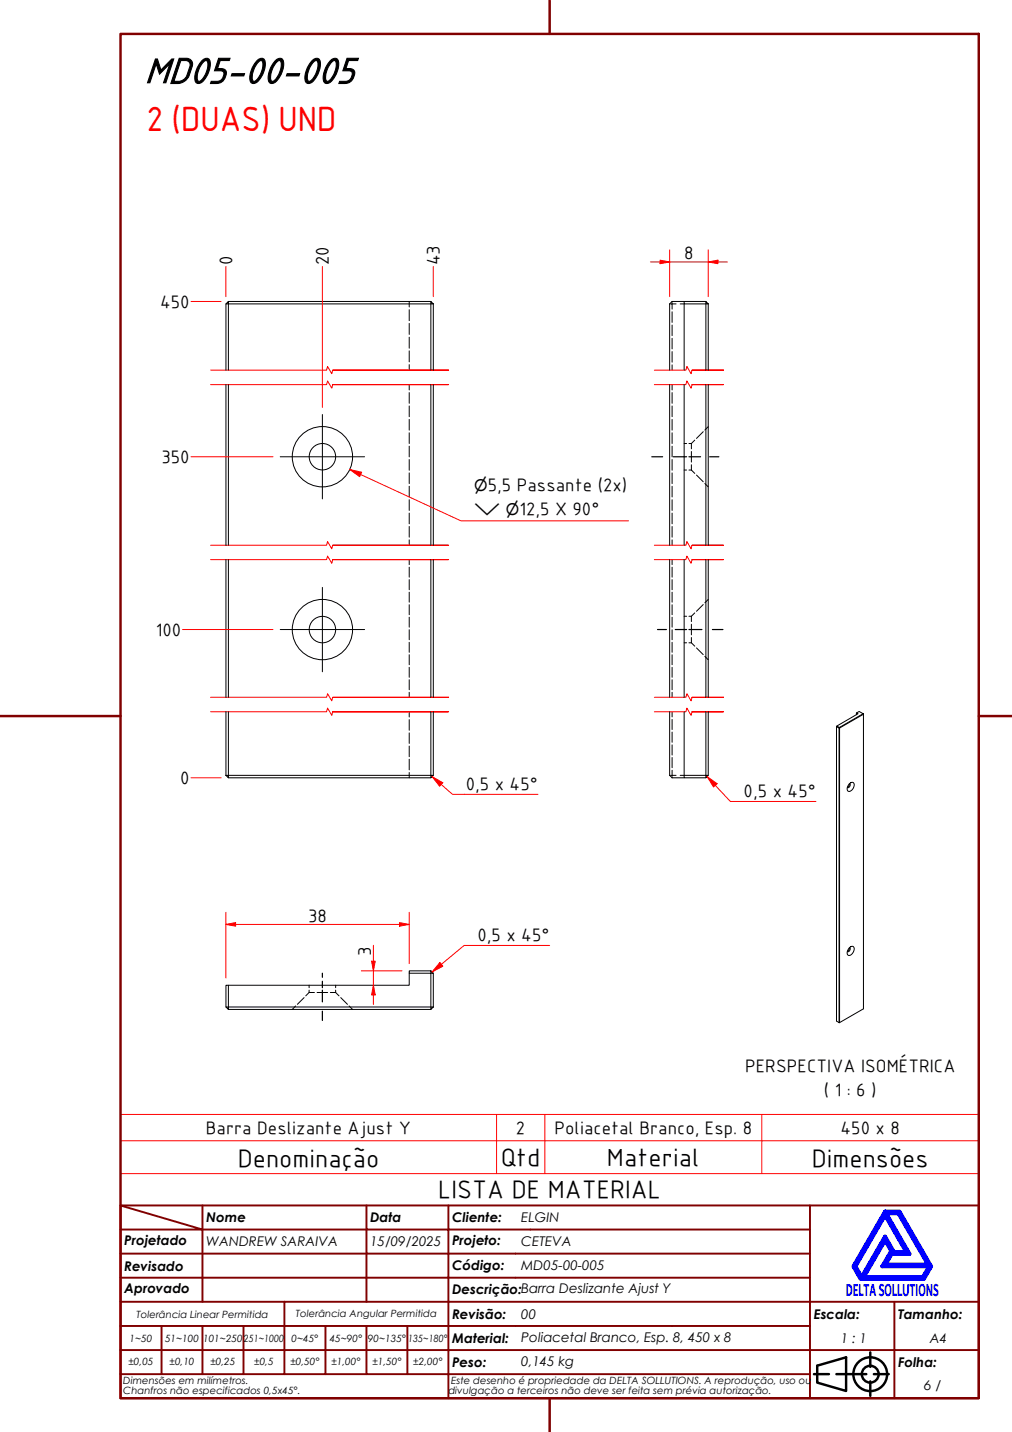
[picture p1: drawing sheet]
<svg xmlns="http://www.w3.org/2000/svg" width="210mm" height="297mm" viewBox="0 0 210 297" stroke-linecap="round" stroke-linejoin="round" font-family="sans-serif">
<!-- layer: Hidden (ABNT) -->
<g fill="none" stroke="#000" stroke-width=".21">
<path d="M84.9 62.5v1.2M84.9 64.2v2.3M84.9 67.1v2.3M84.9 69.9v2.3M84.9 72.8v2.3M84.9 75.6v1.2M84.9 79.8v1.1M138.9 63h.2M139.2 63h.2v1.1M139.4 62.5v.2M139.4 62.9v.1h.8M139.4 64.7v2.2"/>
<path d="M139.4 67.4v2.2M139.4 70.2v2.2M139.4 72.9v2.2M139.4 75.7v1.1M139.4 79.8v1.1M141.1 63h.8M84.9 81.4v2.3M84.9 84.2v2.2M84.9 87v2.2M84.9 89.8v2.2M84.9 92.5v2.3M84.9 95.3v2.2"/>
<path d="M84.9 98.1v2.2M139.4 81.4v2.3M139.4 84.2v2.2M139.4 87v2.2M139.4 89.8v2.2M139.4 92.5v2.3M139.4 95.3v2.2M139.4 98.1v2.2M141.9 92h.5M141.9 97.5h.5M142.9 92h.5M142.9 97.5h.5"/>
<path d="M143.4 97.5l.7 .7M143.4 92v1.1M143.4 93.6v2.2M143.4 96.4v1.1M144.1 91.3l-.7 .7M144.5 98.5l1.4 1.4M145.9 89.5l-1.4 1.4M146.9 88.5l-.7 .7M84.9 100.9v2.2M84.9 103.7v2.2M84.9 106.4v2.3M84.9 109.2v2.2"/>
<path d="M84.9 112v1.1M84.9 116.1v1M84.9 117.7v2M139.4 100.9v2.2M139.4 103.7v2.2M139.4 106.4v2.3M139.4 109.2v2.2M139.4 112v1.1M139.4 116.1v1M139.4 117.7v2M146.2 100.3l.7 .7M84.9 120.2v2.1"/>
<path d="M84.9 122.8v2.1M84.9 125.4v2.1M84.9 128v2.1M84.9 130.6v2.1M84.9 133.2v2.1M84.9 135.8v2.1M84.9 138.4v2.1M139.4 120.2v2.1M139.4 122.8v2.1M139.4 125.4v2.1M139.4 128v2.1M139.4 130.6v2.1"/>
<path d="M139.4 133.2v2.1M139.4 135.8v2.1M139.4 138.4v2.1M141.9 127.8h.5M141.9 133.3h.5M142.9 127.8h.5M142.9 133.3h.5M143.4 133.3l.7 .7M143.4 127.8v1.1M143.4 129.5v2.2M143.4 132.2v1.1M144.1 127.1l-.7 .7"/>
<path d="M144.5 134.4l1.4 1.4M145.9 125.4l-1.4 1.4M146.2 136.2l.7 .6M146.9 124.3l-.7 .7M84.9 141v2.1M84.9 143.6v1M84.9 147.6v1.1M84.9 149.3v2.2M84.9 152v2.2M84.9 154.8v2.2M84.9 157.5v2.2M139.4 141v2.1"/>
<path d="M139.4 143.6v1M139.4 147.6v1.1M139.4 149.2v2.1M139.4 151.9v2.1M139.4 154.5v2.1M139.4 157.1v2.1M139.4 159.8v1.2M84.9 160.2v1.1M138.9 160.8h.2M139.2 160.8h1M139.4 161.2v.1M141.1 160.8h.8"/>
<path d="M61.3 208.7l-.7 .7M63.1 206.9l-1.4 1.4M64.1 205.9h1.1M64.1 205.9l-.7 .7M64.1 204.4v.5M64.1 205.4v.5M65.8 205.9h2.2M68.5 205.9h1.1l.7 .7M69.6 204.4v.5M69.6 205.4v.5M70.7 206.9l1.4 1.4M72.4 208.7l.7 .7"/>
</g>
<!-- layer: Linha Corte (ABNT) -->
<path d="M43.7 79.8h24l.2-.8 .9 1.5 .2-.7h24h-24M43.7 76.8h24l.2-.8 .9 1.5 .2-.7h24h-24M135.7 79.8h6.6l.2-.8 .8 1.5 .2-.7h6.6h-6.6M135.7 76.8h6.6l.2-.8 .8 1.5 .2-.7h6.6h-6.6M43.7 116.1h24l.2-.8 .9 1.5 .2-.7h24h-24M43.7 113.1h24l.2-.8 .9 1.5 .2-.7h24h-24M135.7 116.1h6.6l.2-.8 .8 1.5 .2-.7h6.6h-6.6M135.7 113.1h6.6l.2-.8 .8 1.5 .2-.7h6.6h-6.6M43.7 147.6h24l.2-.7 .9 1.5 .2-.8h24h-24M43.7 144.6h24l.2-.7 .9 1.5 .2-.8h24h-24M135.7 147.6h6.6l.2-.7 .8 1.5 .2-.8h6.6h-6.6M135.7 144.6h6.6l.2-.7 .8 1.5 .2-.8h6.6h-6.6" fill="none" stroke="#f00" stroke-width=".21"/>
<!-- layer: Visible (ABNT) -->
<g fill="none" stroke="#000" stroke-width=".21">
<path d="M46.9 63l.5-.5v.5zM46.9 63v13.8M46.9 79.8v33.3M47.4 63v13.8M47.4 79.8v33.3M47.4 63h42v13.8M47.4 62.5h42M89.4 62.5l.5 .5h-.5zM89.4 79.8v33.3M89.9 63v13.8M89.9 79.8v33.3M138.9 79.8v33.3"/>
<path d="M141.9 62.5h-2.5l-.5 .5v13.8M141.9 63v13.8M141.9 79.8v33.3M146.4 62.5l.5 .5h-.5zM146.4 62.5h-4.5v.5h4.5v13.8M146.4 79.8v33.3M146.9 63v13.8M146.9 79.8v33.3M46.9 116.1v28.5M47.4 116.1v28.5M89.4 116.1v28.5M89.9 116.1v28.5"/>
<path d="M138.9 116.1v28.5M141.9 116.1v28.5M146.4 116.1v28.5M146.9 116.1v28.5M46.9 147.6v13.2M47.4 147.6v13.2h42M89.4 147.6v13.2M89.9 147.6v13.2M138.9 147.6v13.2l.5 .5h2.5M141.9 147.6v13.2M146.4 147.6v13.2M146.9 147.6v13.2"/>
<path d="M173.5 150.7v61.1l.5 .3M174.1 150.9l-.1 .1zM174.1 151l5-2.8v61.1l-5 2.8zM177.6 148.3v-.4l.6-.3 .8 .4-4.9 2.9-.5-.3-.1 .1 .5 .3v61.1M177.7 147.9l.3 .1-4.4 2.6M179 148l.1 .2zM46.9 160.8h.5v.5zM47.4 161.3h42M89.4 160.8h.5l-.5 .5zM146.4 160.8h.5l-.5 .5zM146.4 160.8h-4.5v.5h4.5M176.2 162.6l-.1 .4-.3 .3"/>
<path d="M176.2 162.6a.46 .46 0 0 1 .1 .5 .46 .46 0 0 1-.6 .2M176.3 162.5a.55 .55 0 0 1 .8-.1 .55 .55 0 0 1 0 .8 1.03 1.03 0 0 1-1.2 .9 1.26 1.26 0 0 1 .4-1.6zM176.2 196.6l-.1 .4-.3 .3M176.2 196.6a.47 .47 0 0 1 .1 .5 .47 .47 0 0 1-.6 .3M176.3 196.5a.55 .55 0 0 1 .8-.1 .55 .55 0 0 1 0 .8 .91 .91 0 0 1-1.3 .8l-.1-.6zM46.9 208.9h.5v.5zM47.4 209.4h42M84.9 201.9v2.5h-37.5M89.4 208.9h.5l-.5 .5zM89.4 201.4l.5 .5h-.5zM89.4 201.4h-4.5v.5h4.5v7h-42v-4.5h-.5v4.5M89.9 201.9v7"/>
<path d="M174 212.1h.1z"/>
<circle cx="66.9" cy="94.7" r="6.3"/>
<circle cx="66.9" cy="94.7" r="2.74"/>
<circle cx="66.9" cy="130.6" r="6.3"/>
<circle cx="66.9" cy="130.6" r="2.74"/>
</g>
<path d="M25 236.6h178v-5.4h-178v12.2M103 231.2v12.2M113 231.2v12.2M158 231.2v12.2M203 236.6v6.8h-178M25 243.4v6.6h178v-6.6" fill="none" stroke="#f00" stroke-width=".21"/>
<!-- layer: Borda A3/A4 (ABNT) -->
<path d="M25 7h178v283h-178zM114 0v7M0 148.5h25M203 148.5h7M114 290v7" fill="none" stroke="#800000" stroke-width=".51"/>
<path d="M183.6 257.3l1.2 2.2-1.8 3.2h9.7l-1.3 2.2h-12.2zM183.6 252.1l4.4 7.6h-2.6l-1.8-3.2-4.9 8.4-1.3-2.2zM183.6 251.3h3l6.5 11.4-1.5 2.6h-13.1l-1.5-2.6zM183.8 251.7h2.5l6.2 10.6h-8.8l1.3-2.2h3.7zM185 259.7h.2l-.1 .2z" fill="none" stroke="#00f" stroke-width=".8"/>
<!-- layer: 0 -->
<path d="M178.5 265.3h13.1" fill="none" stroke="#000" stroke-width=".21"/>
<g fill="none" stroke="#800000" stroke-width=".4">
<path d="M25 250l17 5h-17M25 250h178v40h-178zM42 255h34v5h17M42 255v15M42 250v5M76 250v5h17v5M93 250v5h75M168 250v20h-143M25 260h51v10M25 275h17M33.5 275v10M50.5 275h-8.5v10"/>
<path d="M59 270v15h-8.5M67.5 275v10h-8.5M76 275v10h8.5M84.5 275v10M93 275h-42.5v10M93 260v5h-68M93 275v10h75M93 260h75M93 275h75M168 265h-75v10M185.5 270v10h17.5M203 270h-35v10h17.5v10"/>
<path d="M25 285h25.5M25 280h143v10M67.5 285h8.5M84.5 285h8.5v5"/>
</g>
<g fill="none" stroke="#000" stroke-width=".51">
<path d="M168.8 285h3.1M169.5 283.3l6-1.8v7l-6-1.7zM173.5 285h6.2M180.5 280.5v3M180.5 286.5v3M181.3 285h3"/>
<circle cx="180.5" cy="285" r="3.5"/>
<circle cx="180.5" cy="285" r="1.75"/>
</g>
<!-- layer: Marca de centro (ISO) -->
<path d="M58.1 94.7h17.5M66.9 86v17.5M58.1 130.6h17.5M66.9 121.8v17.5" fill="none" stroke="#000" stroke-width=".21"/>
<path d="M46.9 55.3v6.2M66.9 55.3v29.2M89.9 55.3v6.2M39.6 62.5h6.3M39.6 94.7h17M37.9 130.6h18.7M39.6 161.3h6.3M46.9 191.8h2" fill="none" stroke="#f00" stroke-width=".21"/>
<!-- layer: Eixo de trabalho (ISO) -->
<path d="M135.2 94.7h2.2M139.7 94.7h2.7M142.9 94.7h2.4M147.2 94.7h1.9M136.4 130.6h1.8M140.1 130.6h2.3M142.9 130.6h2.7M147.8 130.6h2.1M66.9 201.9v.8M66.9 203.5v1.4M66.9 205.4v2.4M66.9 209.7v2" fill="none" stroke="#000" stroke-width=".25"/>
<path d="M46.9 191.8l2-.4v.7z" fill="#f00"/>
<path d="M46.9 191.8l2-.4v.7zM82.9 191.8h2" fill="none" stroke="#f00" stroke-width=".21"/>
<path d="M82.9 191.4l2 .4-2 .3z" fill="#f00"/>
<path d="M46.9 189.2v13.7M48.9 191.8h34M77.4 199.4v2M82.9 191.4l2 .4-2 .3zM84.9 189.2v10.7" fill="none" stroke="#f00" stroke-width=".21"/>
<path d="M77.1 199.4h.7l-.4 2z" fill="#f00"/>
<path d="M77.1 199.4h.7l-.4 2zM77.4 204.4v2" fill="none" stroke="#f00" stroke-width=".21"/>
<path d="M77.4 204.4l.4 2h-.7z" fill="#f00"/>
<path d="M136.9 54.3h2M77.4 196.1v3.3M75 201.4h8.4M77.4 204.4l.4 2h-.7zM77.4 201.4v3M77.4 206.4v2" fill="none" stroke="#f00" stroke-width=".21"/>
<path d="M136.9 54l2 .3-2 .4z" fill="#f00"/>
<path d="M136.9 54l2 .3-2 .4zM146.9 54.3h2" fill="none" stroke="#f00" stroke-width=".21"/>
<path d="M146.9 54.3l2-.3v.7z" fill="#f00"/>
<path d="M134.9 54.3h2M138.9 54.3h8M138.9 51.8v9.7M146.9 54.3l2-.3v.7zM146.9 51.8v9.7M148.9 54.3h2" fill="none" stroke="#f00" stroke-width=".21"/>
<path d="M72.5 97.4l2.3 1" fill="none" stroke="#f00" stroke-width=".21"/>
<path d="M72.5 97.4l2.5 .6-.4 .9z" fill="#f00"/>
<path d="M72.5 97.4l2.5 .6-.4 .9zM74.8 98.4l20.8 9.6h34.8M91.5 200l-1.9 1.6" fill="none" stroke="#f00" stroke-width=".21"/>
<path d="M91.2 199.7l.7 .7-2.3 1.2z" fill="#f00"/>
<path d="M89.6 161.1l1.9 1.6M91.2 199.7l.7 .7-2.3 1.2zM114 196.1h-17.7l-4.8 3.9" fill="none" stroke="#f00" stroke-width=".21"/>
<path d="M89.6 161.1l2.2 1.3-.6 .7z" fill="#f00"/>
<path d="M89.6 161.1l2.2 1.3-.6 .7zM91.5 162.7l2.4 2.1h17.7M146.7 161.1l1.7 1.8" fill="none" stroke="#f00" stroke-width=".21"/>
<path d="M146.7 161.1l2 1.5-.7 .6z" fill="#f00"/>
<path d="M146.7 161.1l2 1.5-.7 .6zM148.4 162.9l3.1 3.4h17.7" fill="none" stroke="#f00" stroke-width=".21"/>
<text font-size="81.9" fill="#fff" x="188.7" y="289">.</text>
<text font-size="8.1" x="30" y="17.2">MD05-00-005</text>
<text font-size="7" fill="#f00" x="30.4" y="27.1">2 (DUAS) UND</text>
<g font-size="5.4">
<text x="49.3" y="242">Denominação</text>
<text x="103.9" y="241.8">Qtd</text>
<text x="125.9" y="241.8">Material</text>
<text x="168.4" y="242">Dimensões</text>
<text x="90.9" y="248.5">LISTA DE MATERIAL</text>
</g>
<g font-size="3.9">
<text x="141.9" y="53.8">8</text>
<text x="48.1" y="55" transform="rotate(-90 48.1 55)">0</text>
<text x="68.1" y="55" transform="rotate(-90 68.1 55)">20</text>
<text x="91.1" y="55" transform="rotate(-90 91.1 55)">43</text>
<text x="33.2" y="63.8">450</text>
<text x="33.5" y="96">350</text>
<text x="101.2" y="101.9">5,5 Passante (2x)</text>
<text x="107.7" y="106.9">12,5 X 90°</text>
<text x="32.3" y="131.9">100</text>
<text x="37.4" y="162.6">0</text>
<text x="96.6" y="163.9">0,5 x 45°</text>
<text x="154.2" y="165.4">0,5 x 45°</text>
<text x="63.9" y="191.2">38</text>
<text x="99" y="195.3">0,5 x 45°</text>
<text x="76.9" y="198.3" transform="rotate(-90 76.9 198.3)">3</text>
<text x="154.5" y="222.3">PERSPECTIVA ISOMÉTRICA</text>
<text x="170.9" y="227.3">( 1 : 6 )</text>
<text x="42.7" y="235.2">Barra Deslizante Ajust Y</text>
<text x="107" y="235.2">2</text>
<text x="115" y="235.2">Poliacetal Branco, Esp. 8</text>
<text x="174.3" y="235.2">450 x 8</text>
</g>
<text font-size="3.9" fill="#00f" x="175.4" y="268.8">DELTASOLLUTIONS</text>
<g font-size="3.3">
<text x="98.3" y="101.9">⌀</text>
<text x="98.3" y="106.9">⌵ ⌀</text>
</g>
<g font-size="2.8">
<text x="42.8" y="253.5">Nome</text>
<text x="76.8" y="253.5">Data</text>
<text x="93.8" y="253.6">Cliente:</text>
<text x="108.1" y="253.5">ELGIN</text>
<text x="25.8" y="263.6">Revisado</text>
<text x="25.8" y="258.3">Projetado</text>
<text x="42.8" y="258.5">WANDREW SARAIVA</text>
<text x="76.8" y="258.4">15/09/2025</text>
<text x="93.8" y="263.4">Código:</text>
<text x="93.8" y="258.3">Projeto:</text>
<text x="108.1" y="263.5">MD05-00-005</text>
<text x="108.1" y="258.5">CETEVA</text>
<text x="25.8" y="268.3">Aprovado</text>
<text x="93.8" y="268.3">Descrição:Barra Deslizante Ajust Y</text>
<text x="93.8" y="273.6">Revisão:</text>
<text x="108.1" y="273.5">00</text>
<text x="168.8" y="273.5">Escala:</text>
<text x="186.3" y="273.5">Tamanho:</text>
<text x="93.8" y="278.6">Material:</text>
<text x="108.1" y="278.3">Poliacetal Branco, Esp. 8, 450 x 8</text>
<text x="174.4" y="278.5">1 : 1</text>
<text x="192.8" y="278.6">A4</text>
<text x="93.8" y="283.5">Peso:</text>
<text x="108.1" y="283.3">0,145 kg</text>
<text x="186.3" y="283.5">Folha:</text>
<text x="191.7" y="288.4">6 / 6</text>
</g>
<g font-size="2.1">
<text x="28.3" y="273.3">Tolerância Linear Permitida</text>
<text x="61.4" y="273.1">Tolerância Angular Permitida</text>
<text x="26.9" y="278.3">1~50</text>
<text x="34.2" y="278.3">51~100</text>
<text x="42.1" y="278.3">101~250</text>
<text x="50.5" y="278.3">251~1000</text>
<text x="60.5" y="278.3">0~45°</text>
<text x="68.4" y="278.3">45~90°</text>
<text x="76.3" y="278.3">90~135°</text>
<text x="84.7" y="278.3">135~180°</text>
<text x="25.6" y="287.1">Dimensões em milímetros.</text>
<text x="26.6" y="283.2">±0,05</text>
<text x="35.2" y="283.2">±0,10</text>
<text x="43.6" y="283.2">±0,25</text>
<text x="52.7" y="283.2">±0,5</text>
<text x="60.2" y="283.2">±0,50°</text>
<text x="68.7" y="283.2">±1,00°</text>
<text x="77.2" y="283.2">±1,50°</text>
<text x="85.7" y="283.2">±2,00°</text>
<text x="93.6" y="287.1">Este desenho é propriedade da DELTA SOLLUTIONS. A reprodução, uso ou</text>
<text x="25.6" y="289.2">Chanfros não especificados 0,5x45°.</text>
<text x="93" y="289.2">divulgação a terceiros não deve ser feita sem prévia autorização.</text>
</g>
</svg>
